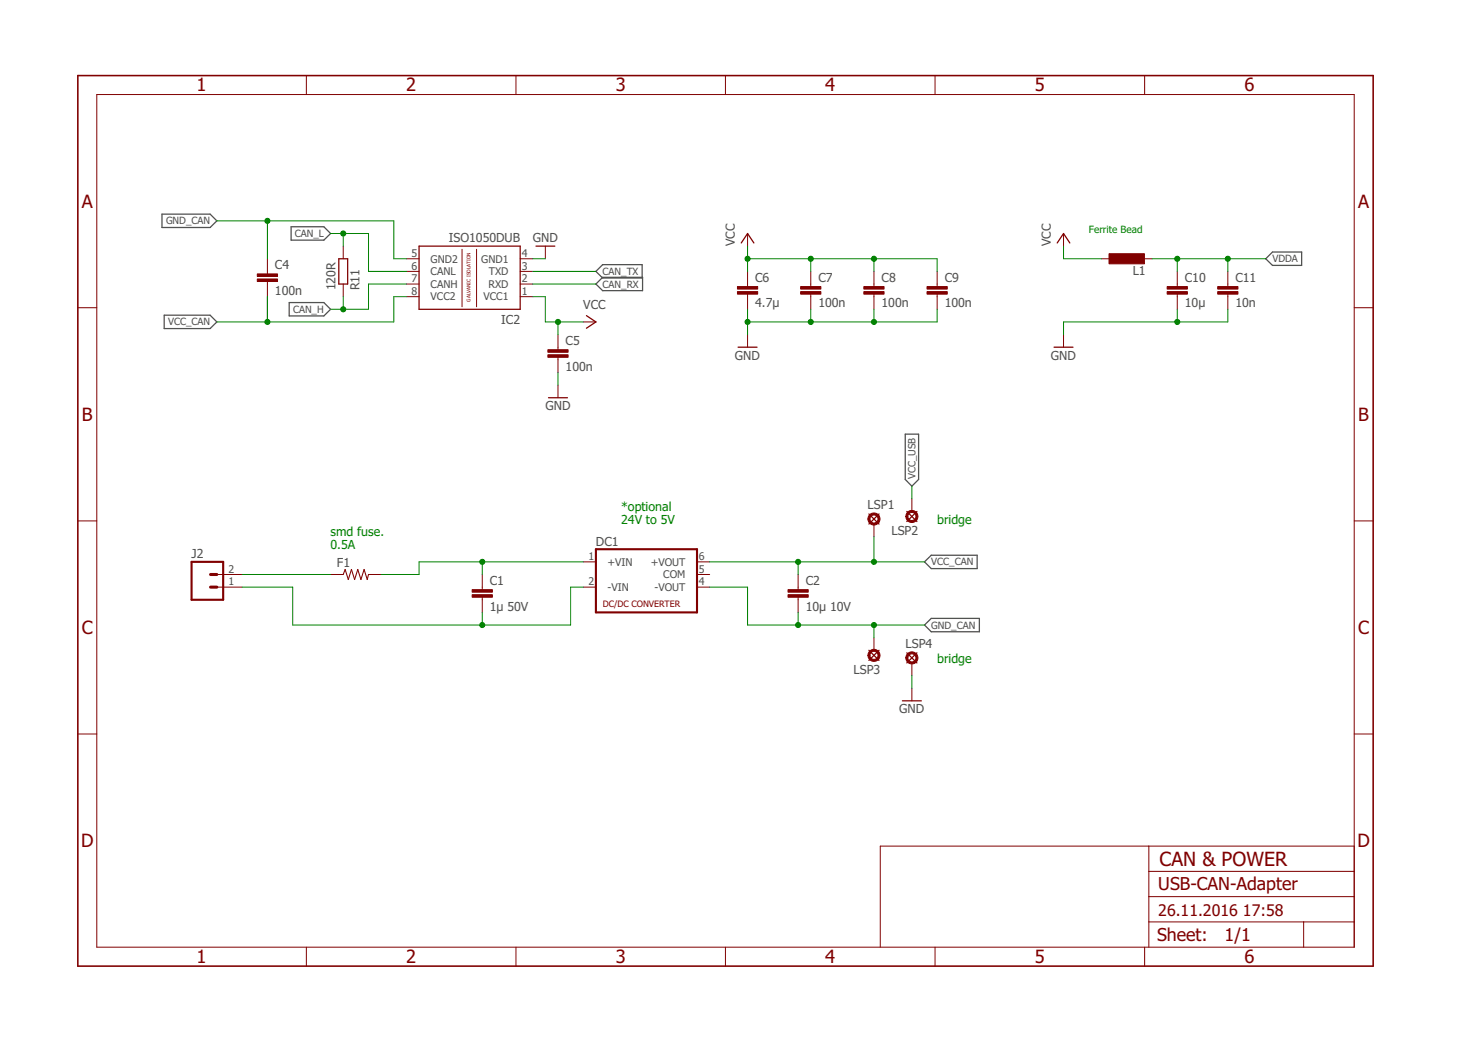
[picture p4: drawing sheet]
<svg xmlns="http://www.w3.org/2000/svg" width="297mm" height="210mm" viewBox="0 0 297 210" stroke-linecap="round" stroke-linejoin="round" font-family="sans-serif">
<path d="M32.6 43.1h9.6l1.4 1.3-1.4 1.3h-9.6zM58.5 45.6h6.6l1.3 1.3-1.3 1.4h-6.6zM119.8 57.1l1.3-1.3h8v2.6h-8zM119.8 54.6l1.3-1.4h8v2.7h-8zM254.4 52l1.3-1.3h5.9v2.7h-5.9zM33 63.4h9.2l1.4 1.3-1.4 1.4h-9.2zM58.1 60.8h7l1.3 1.4-1.3 1.3h-7zM181.9 87.3h2.7v9.1l-1.3 1.3-1.4-1.3zM185.8 113l1.4-1.4h9.2v2.7h-9.2zM185.8 125.7l1.4-1.4h9.6v2.7h-9.6z" fill="none" stroke="#505050" stroke-width=".25"/>
<g fill="none" stroke="#800000" stroke-width=".2">
<path d="M19.5 19h252.7v171.4h-252.7zM61.6 15.2v3.8M103.7 15.2v3.8M145.8 15.2v3.8M187.9 15.2v3.8M230 15.2v3.8M53.7 52v3.1M53.7 56.6v3M69 49.5v2.5M69 57.1v2.5M81.7 57.1h2.5M81.7 54.6h2.5"/>
<path d="M81.7 52h2.5M81.7 59.6h2.5M92.9 50.1v11.6M95.8 50.1v11.6M104.5 57.1h2.6M104.5 54.6h2.6M104.5 52h2.6M104.5 59.6h2.6M109.6 49.5v2.5M150.2 46.9v2.6M150.2 54.6v3M150.2 59.1v3.1"/>
<path d="M162.9 54.6v3M162.9 59.1v3.1M175.6 54.6v3M175.6 59.1v3.1M188.3 54.6v3M188.3 59.1v3.1M213.7 46.9v2.6M221.4 52h2.5M229 52h2.5M236.6 54.6v3M236.6 59.1v3.1M246.8 54.6v3"/>
<path d="M246.8 59.1v3.1M15.6 61.9h3.9M112.1 67.3v3M112.1 71.8v3.1M112.1 77.4v2.6M117.2 64.7h2.6M150.2 67.3v2.5M213.7 67.3v2.5M272.2 61.9h3.8M15.6 104.7h3.9M43.6 118h5.1M43.6 115.5h5.1"/>
<path d="M66.4 115.5h2.6M74.1 115.5h2.5M96.9 115.5v3.1M117.2 113h2.6M117.2 118h2.6M140.1 113h2.5M140.1 118h2.5M140.1 115.5h2.5M160.4 115.5v3.1M175.6 105.4v2.5M183.3 100.3v2.5M272.2 104.7h3.8"/>
<path d="M96.9 120.1v3M160.4 120.1v3M175.6 128.2v2.5M183.3 133.3v2.5M183.3 138.4v2.5M15.6 147.6h3.9M272.2 147.6h3.8M230.9 170.1v20.3M230.9 175.2h41.3M272.2 170.1h-95.3v20.3M61.6 190.4v3.8M103.7 190.4v3.8"/>
<path d="M145.8 190.4v3.8M187.9 190.4v3.8M230 190.4v3.8M230.9 185.4h41.3M230.9 180.3h41.3M262 185.4v5"/>
</g>
<path d="M15.6 15.2h260.4v179h-260.4z" fill="none" stroke="#800000" stroke-width=".32"/>
<path d="M38.5 113h6.4v7.6h-6.4zM119.8 110.4h20.3v12.7h-20.3z" fill="none" stroke="#800000" stroke-width=".42"/>
<path d="M42.3 115.5h1.3M42.3 118h1.3" fill="none" stroke="#800000" stroke-width=".61"/>
<path d="M69 115.5l.4-1 .6 2 .6-2 .7 2 .6-2 .6 2 .7-2 .6 2 .3-1" fill="none" stroke="#800000" stroke-width=".21"/>
<g fill="#800000" stroke="#800000" stroke-width=".2">
<path d="M94.9 119.6h4.1v.5h-4.1z"/>
<path d="M94.9 118.6h4.1v.5h-4.1z"/>
<path d="M158.4 119.6h4v.5h-4z"/>
<path d="M158.4 118.6h4v.5h-4z"/>
<path d="M51.7 56.1h4.1v.5h-4.1z"/>
<path d="M51.7 55.1h4.1v.5h-4.1z"/>
<path d="M110.1 71.3h4.1v.5h-4.1z"/>
<path d="M110.1 70.3h4.1v.5h-4.1z"/>
<path d="M148.2 58.6h4.1v.5h-4.1z"/>
<path d="M148.2 57.6h4.1v.5h-4.1z"/>
<path d="M160.9 58.6h4.1v.5h-4.1z"/>
<path d="M160.9 57.6h4.1v.5h-4.1z"/>
<path d="M173.6 58.6h4.1v.5h-4.1z"/>
<path d="M173.6 57.6h4.1v.5h-4.1z"/>
<path d="M186.3 58.6h4.1v.5h-4.1z"/>
<path d="M186.3 57.6h4.1v.5h-4.1z"/>
<path d="M222.9 51h7.1v2h-7.1z"/>
<path d="M234.6 58.6h4v.5h-4z"/>
<path d="M234.6 57.6h4v.5h-4z"/>
<path d="M244.7 58.6h4.1v.5h-4.1z"/>
<path d="M244.7 57.6h4.1v.5h-4.1z"/>
</g>
<g fill="none" stroke="#800000" stroke-width=".25">
<path d="M68.1 52h1.8v5.1h-1.8zM84.2 49.5h20.3v12.7h-20.3zM107.7 49.5h3.8M149 48.9l1.2-2 1.3 2M212.5 48.9l1.2-2 1.3 2M110.2 80h3.8M117.9 63.5l1.9 1.2-1.9 1.3M148.3 69.8h3.8M211.8 69.8h3.8M174.6 103.3l2.1 2.1M176.7 103.3l-2.1 2.1M182.2 102.8l2.1 2.1"/>
<path d="M184.3 102.8l-2.1 2.1M174.6 130.7l2.1 2.1M176.7 130.7l-2.1 2.1M182.2 131.3l2.1 2M184.3 131.3l-2.1 2M181.4 140.9h3.8"/>
</g>
<g fill="#800000" stroke="#800000" stroke-width=".2">
<path d="M174.9 103.4a1.21 1.21 0 0 1 1.8 .4 1.21 1.21 0 0 1-.8 1.7 1.21 1.21 0 0 1-1.5-1.1h.4a.81 .81 0 0 1 1.2-.8 .81 .81 0 0 1 .2 1.4 .81 .81 0 0 1-1.3-.4l-.1-.2h-.4l.1-.4z" fill-rule="evenodd"/>
<path d="M182.5 102.9a1.21 1.21 0 0 1 1.8 .3 1.21 1.21 0 0 1-.7 1.8 1.21 1.21 0 0 1-1.5-1.2h.4a.81 .81 0 0 1 1.1-.7 .81 .81 0 0 1 .2 1.4 .81 .81 0 0 1-1.3-.4v-.3h-.4v-.3z" fill-rule="evenodd"/>
<path d="M174.9 130.9a1.21 1.21 0 0 1 1.8 .3 1.21 1.21 0 0 1-.8 1.8 1.21 1.21 0 0 1-1.5-1.2h.4a.81 .81 0 0 1 1.2-.7 .81 .81 0 0 1 .2 1.3 .81 .81 0 0 1-1.3-.4l-.1-.2h-.4l.1-.4z" fill-rule="evenodd"/>
<path d="M182.5 131.4a1.21 1.21 0 0 1 1.8 .3 1.21 1.21 0 0 1-.7 1.7 1.21 1.21 0 0 1-1.5-1.1h.4a.81 .81 0 0 1 1.1-.7 .81 .81 0 0 1 .2 1.4 .81 .81 0 0 1-1.3-.5v-.2h-.4z" fill-rule="evenodd"/>
</g>
<g fill="none" stroke="#008000" stroke-width=".2">
<path d="M43.6 44.4h35.5v7.6h2.6M53.7 44.4v7.6M53.7 59.6v5.1M66.4 46.9h7.7v7.7h7.6M69 46.9v2.6M69 59.6v2.6M81.7 59.6h-2.6v5.1h-35.5M81.7 57.1h-7.6v5.1h-7.7M107.1 52h2.5M107.1 59.6h2.5v5.1h7.6M107.1 54.6h12.7M107.1 57.1h12.7"/>
<path d="M150.2 52h38.1v2.6M150.2 49.5v5.1M162.9 52v2.6M175.6 52v2.6M213.7 49.5v2.5h7.7M231.5 52h22.9M236.6 52v2.6M246.8 52v2.6M112.1 64.7v2.6M112.1 74.9v2.5M150.2 62.2v5.1M162.9 62.2v2.5"/>
<path d="M175.6 62.2v2.5M188.3 62.2v2.5h-38.1M236.6 62.2v2.5M246.8 62.2v2.5h-33.1v2.6M183.3 97.7v2.6M48.7 115.5h17.7M48.7 118h10.1v7.7h55.9v-7.7h2.5M96.9 113v2.5M117.2 113h-33v2.5h-7.6M142.6 118h7.6v7.7h35.6M142.6 113h43.2M160.4 113v2.5"/>
<path d="M175.6 107.9v5.1M96.9 123.1v2.6M160.4 123.1v2.6M175.6 125.7v2.5M183.3 135.8v2.6"/>
</g>
<g fill="#008000" stroke="#008000" stroke-width=".2">
<circle cx="150.2" cy="64.7" r=".51"/>
<circle cx="162.9" cy="64.7" r=".51"/>
<circle cx="175.6" cy="64.7" r=".51"/>
<circle cx="236.6" cy="64.7" r=".51"/>
<circle cx="96.9" cy="113" r=".51"/>
<circle cx="96.9" cy="125.7" r=".51"/>
<circle cx="112.1" cy="64.7" r=".51"/>
<circle cx="150.2" cy="52" r=".51"/>
<circle cx="175.6" cy="52" r=".51"/>
<circle cx="162.9" cy="52" r=".51"/>
<circle cx="69" cy="46.9" r=".51"/>
<circle cx="69" cy="62.2" r=".51"/>
<circle cx="236.6" cy="52" r=".51"/>
<circle cx="246.8" cy="52" r=".51"/>
<circle cx="160.4" cy="113" r=".51"/>
<circle cx="175.6" cy="113" r=".51"/>
<circle cx="53.7" cy="64.7" r=".51"/>
<circle cx="53.7" cy="44.4" r=".51"/>
<circle cx="160.4" cy="125.7" r=".51"/>
<circle cx="175.6" cy="125.7" r=".51"/>
</g>
<text font-size="3.9" fill="#800000" x="233" y="174.2">CAN &amp; POWER</text>
<g font-size="3.7" fill="#800000">
<text x="39.5" y="18.4">1</text>
<text x="81.6" y="18.4">2</text>
<text x="123.7" y="18.4">3</text>
<text x="165.9" y="18.4">4</text>
<text x="208" y="18.4">5</text>
<text x="250.1" y="18.4">6</text>
<text x="16.4" y="41.7">A</text>
<text x="273" y="41.7">A</text>
<text x="16.5" y="84.6">B</text>
<text x="273" y="84.6">B</text>
<text x="16.4" y="127.4">C</text>
<text x="273" y="127.4">C</text>
<text x="16.3" y="170.3">D</text>
<text x="272.8" y="170.3">D</text>
<text x="39.5" y="193.6">1</text>
<text x="81.6" y="193.6">2</text>
<text x="123.7" y="193.6">3</text>
<text x="165.9" y="193.6">4</text>
<text x="208" y="193.6">5</text>
<text x="250.1" y="193.6">6</text>
</g>
<g font-size="3.6" fill="#800000">
<text x="232.8" y="179">USB-CAN-Adapter</text>
<text x="232.5" y="189.3">Sheet:</text>
<text x="246.1" y="189.2">1/1</text>
</g>
<g font-size="3.2" fill="#800000">
<text x="232.8" y="184.1">26.11.2016</text>
<text x="249.8" y="184.1">17:58</text>
</g>
<g font-size="2.5" fill="#505050">
<text x="90.2" y="48.7">ISO1050DUB</text>
<text x="107.1" y="48.7">GND</text>
<text x="147.7" y="49.5" transform="rotate(-90 147.7 49.5)">VCC</text>
<text x="211.2" y="49.5" transform="rotate(-90 211.2 49.5)">VCC</text>
<text x="55.3" y="59.3">100n</text>
<text x="55.3" y="54.2">C4</text>
<text x="67.5" y="58.4" transform="rotate(-90 67.5 58.4)">120R</text>
<text x="72.3" y="58.4" transform="rotate(-90 72.3 58.4)">R11</text>
<text x="151.8" y="56.7">C6</text>
<text x="164.5" y="56.7">C7</text>
<text x="177.2" y="56.7">C8</text>
<text x="189.9" y="56.7">C9</text>
<text x="227.6" y="55.3">L1</text>
<text x="238.1" y="56.7">C10</text>
<text x="248.3" y="56.7">C11</text>
<text x="100.7" y="65.2">IC2</text>
<text x="117.2" y="62.2">VCC</text>
<text x="151.8" y="61.8">4.7µ</text>
<text x="164.5" y="61.8">100n</text>
<text x="177.2" y="61.8">100n</text>
<text x="189.9" y="61.8">100n</text>
<text x="238.1" y="61.8">10µ</text>
<text x="248.3" y="61.8">10n</text>
<text x="113.7" y="69.4">C5</text>
<text x="113.7" y="74.5">100n</text>
<text x="147.7" y="72.3">GND</text>
<text x="211.2" y="72.3">GND</text>
<text x="109.6" y="82.5">GND</text>
<text x="174.4" y="102.4">LSP1</text>
<text x="179.2" y="107.5">LSP2</text>
<text x="38.5" y="112.2">J2</text>
<text x="119.8" y="109.8">DC1</text>
<text x="67.7" y="114">F1</text>
<text x="98.4" y="117.7">C1</text>
<text x="161.9" y="117.7">C2</text>
<text x="98.4" y="122.8">1µ 50V</text>
<text x="161.9" y="122.8">10µ 10V</text>
<text x="182" y="130.4">LSP4</text>
<text x="171.5" y="135.5">LSP3</text>
<text x="180.7" y="143.5">GND</text>
</g>
<g font-size="2.5" fill="#008000">
<text x="66.4" y="107.8">smd fuse.</text>
<text x="124.9" y="102.7">*optional</text>
<text x="124.9" y="105.4">24V to 5V</text>
<text x="188.3" y="105.4">bridge</text>
<text x="66.4" y="110.4">0.5A</text>
<text x="188.3" y="133.3">bridge</text>
</g>
<g font-size="2.1" fill="#505050">
<text x="82.7" y="51.7">5</text>
<text x="86.6" y="52.8">GND2</text>
<text x="96.7" y="52.8">GND1</text>
<text x="104.9" y="51.7">4</text>
<text x="82.7" y="56.7">7</text>
<text x="82.7" y="54.2">6</text>
<text x="82.7" y="59.3">8</text>
<text x="86.6" y="57.9">CANH</text>
<text x="86.6" y="55.3">CANL</text>
<text x="98.2" y="57.9">RXD</text>
<text x="98.2" y="55.3">TXD</text>
<text x="104.9" y="56.7">2</text>
<text x="104.9" y="54.2">3</text>
<text x="104.9" y="59.3">1</text>
<text x="86.6" y="60.4">VCC2</text>
<text x="97.2" y="60.4">VCC1</text>
<text x="118.3" y="112.6">1</text>
<text x="122.1" y="113.7">+VIN</text>
<text x="130.8" y="113.7">+VOUT</text>
<text x="140.4" y="112.6">6</text>
<text x="45.9" y="117.7">1</text>
<text x="45.9" y="115.2">2</text>
<text x="118.3" y="117.7">2</text>
<text x="122.1" y="118.8">-VIN</text>
<text x="131.6" y="118.8">-VOUT</text>
<text x="133.3" y="116.3">COM</text>
<text x="140.4" y="115.2">5</text>
<text x="140.4" y="117.7">4</text>
</g>
<g font-size="2" fill="#505050">
<text x="33.4" y="45.1">GND_CAN</text>
<text x="59.2" y="47.7">CAN_L</text>
<text x="255.7" y="52.7">VDDA</text>
<text x="121.1" y="57.8">CAN_RX</text>
<text x="121.1" y="55.3">CAN_TX</text>
<text x="33.8" y="65.4">VCC_CAN</text>
<text x="58.9" y="62.9">CAN_H</text>
<text x="184" y="96.4" transform="rotate(-90 184 96.4)">VCC_USB</text>
<text x="187.2" y="113.7">VCC_CAN</text>
<text x="187.2" y="126.4">GND_CAN</text>
</g>
<text font-size="2" fill="#008000" x="218.8" y="46.9">Ferrite Bead</text>
<text font-size="1.8" fill="#800000" x="121.2" y="122.1">DC/DC CONVERTER</text>
<text font-size="1" fill="#800000" x="94.6" y="60.6" transform="rotate(-90 94.6 60.6)">GALVANIC ISOLATION</text>
</svg>
